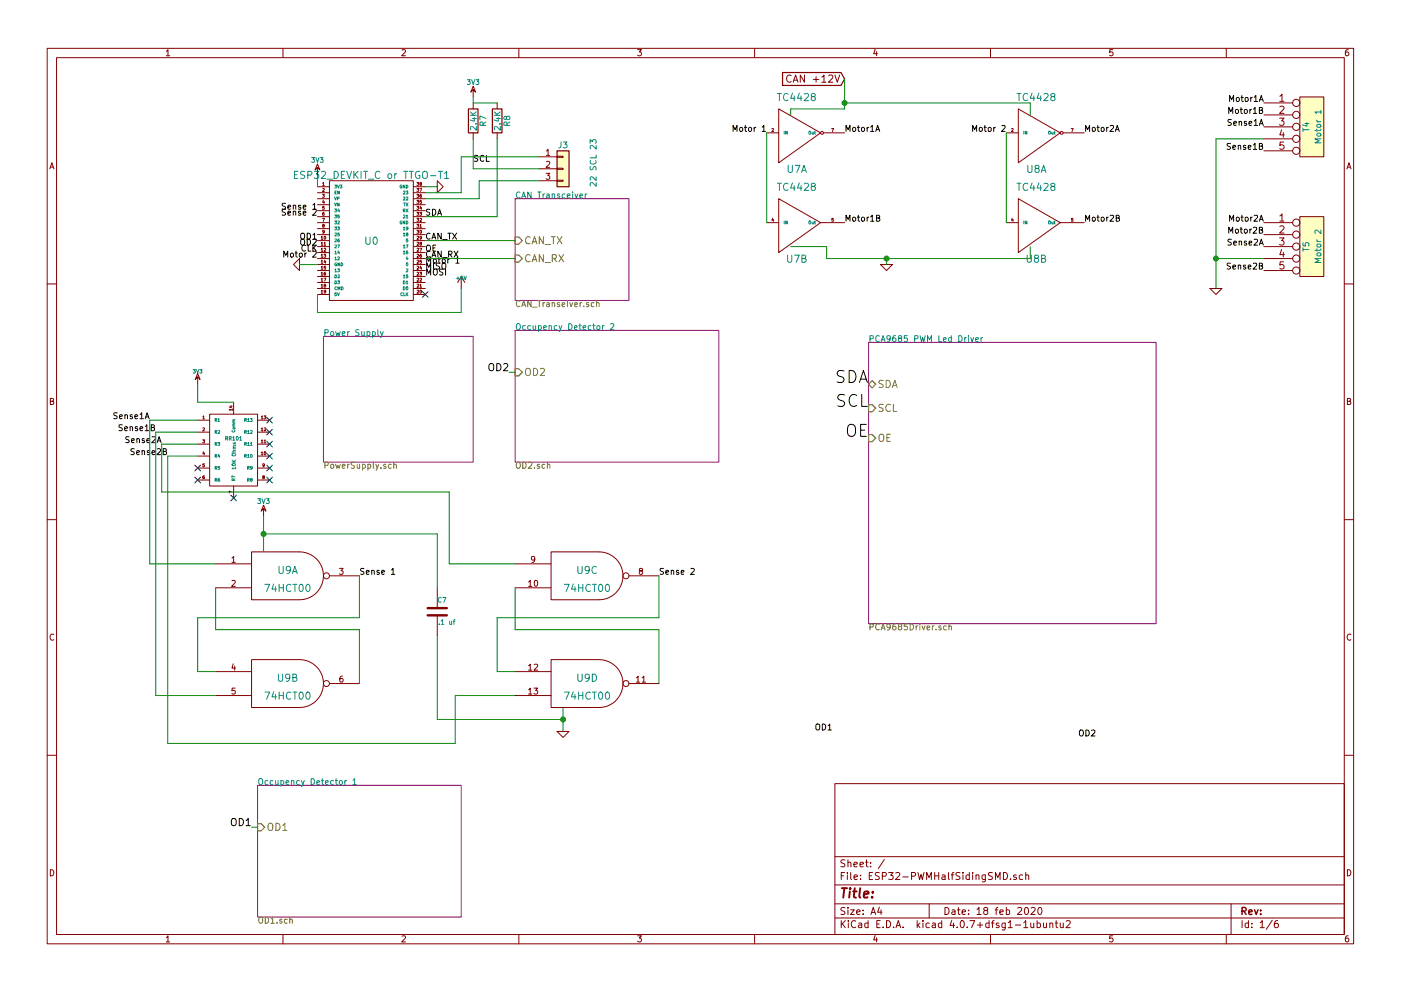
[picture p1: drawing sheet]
EESchema Schematic File Version 2
LIBS:power
LIBS:device
LIBS:transistors
LIBS:conn
LIBS:linear
LIBS:regul
LIBS:74xx
LIBS:cmos4000
LIBS:adc-dac
LIBS:memory
LIBS:xilinx
LIBS:microcontrollers
LIBS:dsp
LIBS:microchip
LIBS:analog_switches
LIBS:motorola
LIBS:texas
LIBS:intel
LIBS:audio
LIBS:interface
LIBS:digital-audio
LIBS:philips
LIBS:display
LIBS:cypress
LIBS:siliconi
LIBS:opto
LIBS:atmel
LIBS:contrib
LIBS:valves
LIBS:esp32_devboards
LIBS:smalljumper
LIBS:sn65hvd233-ht
LIBS:lm2574n-5
LIBS:MCP23xxx
LIBS:tbd62x83a
LIBS:tc442x
LIBS:mct6h
LIBS:bridge
LIBS:pca9685
LIBS:4814p-2
LIBS:ESP32-PWMHalfSidingSMD-cache
EELAYER 25 0
EELAYER END
$Descr A4 11693 8268
encoding utf-8
Sheet 1 6
Title ""
Date "18 feb 2020"
Rev ""
Comp ""
Comment1 ""
Comment2 ""
Comment3 ""
Comment4 ""
$EndDescr
$Comp
L ESP32_DEVKIT_C U0
U 1 1
P 3100 2000
F 0 "U0" H 3100 2000 60  0000 C CNN
F 1 "ESP32_DEVKIT_C or TTGO-T1" H 3100 2550 60  0000 C CNN
F 2 "ESP32-Boards:ESP32-Combo" H 3100 2000 60  0001 C CNN
F 3 "~" H 3100 2000 60  0000 C CNN
F 4 "2x 517-929974-01-19-RK, 1x 517-929850-01-18-10" H 3100 2000 60  0001 C CNN "Mouser Part Number"
	1    3100 2000
	1    0    0    -1  
$EndComp
$Comp
L GND-RESCUE-ESP32-PWMHalfSidingSMD #PWR01
U 1 1
P 2500 2200
F 0 "#PWR01" H 2500 2200 30  0001 C CNN
F 1 "GND" H 2500 2130 30  0001 C CNN
F 2 "" H 2500 2200 60  0000 C CNN
F 3 "" H 2500 2200 60  0000 C CNN
	1    2500 2200
	0    1    1    0   
$EndComp
$Comp
L +5V #PWR02
U 1 1
P 3850 2400
F 0 "#PWR02" H 3850 2490 20  0001 C CNN
F 1 "+5V" H 3850 2490 30  0000 C CNN
F 2 "" H 3850 2400 60  0000 C CNN
F 3 "" H 3850 2400 60  0000 C CNN
	1    3850 2400
	1    0    0    -1  
$EndComp
$Comp
L GND-RESCUE-ESP32-PWMHalfSidingSMD #PWR03
U 1 1
P 3650 1550
F 0 "#PWR03" H 3650 1550 30  0001 C CNN
F 1 "GND" H 3650 1480 30  0001 C CNN
F 2 "" H 3650 1550 60  0000 C CNN
F 3 "" H 3650 1550 60  0000 C CNN
	1    3650 1550
	0    -1   -1   0   
$EndComp
$Comp
L 3V3 #PWR04
U 1 1
P 2650 1450
F 0 "#PWR04" H 2650 1550 40  0001 C CNN
F 1 "3V3" H 2650 1575 40  0000 C CNN
F 2 "" H 2650 1450 60  0000 C CNN
F 3 "" H 2650 1450 60  0000 C CNN
	1    2650 1450
	1    0    0    -1  
$EndComp
NoConn ~ 3550 2450
Text Label 3550 2150 0    50   ~ 0
CAN_RX
Text Label 3550 2000 0    50   ~ 0
CAN_TX
Text Label 3950 1350 0    50   ~ 0
SCL
Text Label 3550 1800 0    50   ~ 0
SDA
Text Label 3550 2300 0    50   ~ 0
MOSI
Text Label 3550 2250 0    50   ~ 0
MISO
Text Label 2650 2100 2    50   ~ 0
CLK
$Sheet
S 4300 1650 950  850 
U 5C828AE5
F0 "CAN Transceiver" 50
F1 "CAN_Transeiver.sch" 50
F2 "CAN_TX" I L 4300 2000 60 
F3 "CAN_RX" I L 4300 2150 60 
$EndSheet
$Sheet
S 2700 2800 1250 1050
U 5C828B13
F0 "Power Supply" 50
F1 "PowerSupply.sch" 50
$EndSheet
Text Label 7250 3200 2    100  ~ 0
SDA
Text Label 7250 3400 2    100  ~ 0
SCL
Text Label 3550 2200 0    50   ~ 0
Motor 1
Text Label 2650 2150 2    50   ~ 0
Motor 2
Text Label 2650 1750 2    50   ~ 0
Sense 1
Text Label 2650 1800 2    50   ~ 0
Sense 2
$Comp
L TC4428 U7
U 1 1
P 6650 1100
F 0 "U7" H 6650 800 60  0000 C CNN
F 1 "TC4428" H 6650 1400 60  0000 C CNN
F 2 "Housings_SOIC:SOIC-8_3.9x4.9mm_Pitch1.27mm" H 6650 1100 60  0001 C CNN
F 3 "~" H 6650 1100 60  0000 C CNN
F 4 "579-TC4428VOA" H 6650 1100 60  0001 C CNN "Mouser Part Number"
	1    6650 1100
	1    0    0    -1  
$EndComp
$Comp
L TC4428 U7
U 2 1
P 6650 1850
F 0 "U7" H 6650 1550 60  0000 C CNN
F 1 "TC4428" H 6650 2150 60  0000 C CNN
F 2 "Housings_SOIC:SOIC-8_3.9x4.9mm_Pitch1.27mm" H 6650 1850 60  0001 C CNN
F 3 "~" H 6650 1850 60  0000 C CNN
F 4 "579-TC4428VOA" H 6650 1850 60  0001 C CNN "Mouser Part Number"
	2    6650 1850
	1    0    0    -1  
$EndComp
$Comp
L TC4428 U8
U 1 1
P 8650 1100
F 0 "U8" H 8650 800 60  0000 C CNN
F 1 "TC4428" H 8650 1400 60  0000 C CNN
F 2 "Housings_SOIC:SOIC-8_3.9x4.9mm_Pitch1.27mm" H 8650 1100 60  0001 C CNN
F 3 "~" H 8650 1100 60  0000 C CNN
F 4 "579-TC4428VOA" H 8650 1100 60  0001 C CNN "Mouser Part Number"
	1    8650 1100
	1    0    0    -1  
$EndComp
$Comp
L TC4428 U8
U 2 1
P 8650 1850
F 0 "U8" H 8650 1550 60  0000 C CNN
F 1 "TC4428" H 8650 2150 60  0000 C CNN
F 2 "Housings_SOIC:SOIC-8_3.9x4.9mm_Pitch1.27mm" H 8650 1850 60  0001 C CNN
F 3 "~" H 8650 1850 60  0000 C CNN
F 4 "579-TC4428VOA" H 8650 1850 60  0001 C CNN "Mouser Part Number"
	2    8650 1850
	1    0    0    -1  
$EndComp
Text Label 6400 1100 2    50   ~ 0
Motor 1
Text Label 8400 1100 2    50   ~ 0
Motor 2
$Comp
L GND-RESCUE-ESP32-PWMHalfSidingSMD #PWR05
U 1 1
P 7400 2200
F 0 "#PWR05" H 7400 2200 30  0001 C CNN
F 1 "GND" H 7400 2130 30  0001 C CNN
F 2 "" H 7400 2200 60  0000 C CNN
F 3 "" H 7400 2200 60  0000 C CNN
	1    7400 2200
	1    0    0    -1  
$EndComp
Text Label 7050 1100 0    50   ~ 0
Motor1A
Text Label 7050 1850 0    50   ~ 0
Motor1B
Text Label 9050 1100 0    50   ~ 0
Motor2A
Text Label 9050 1850 0    50   ~ 0
Motor2B
$Comp
L 74HCT00 U9
U 1 1
P 2400 4800
F 0 "U9" H 2400 4850 60  0000 C CNN
F 1 "74HCT00" H 2400 4700 60  0000 C CNN
F 2 "Housings_SOIC:SOIC-14_3.9x8.7mm_Pitch1.27mm" H 2400 4800 60  0001 C CNN
F 3 "~" H 2400 4800 60  0000 C CNN
F 4 "595-SN74AHC00D" H 2400 4800 60  0001 C CNN "Mouser Part Number"
	1    2400 4800
	1    0    0    -1  
$EndComp
$Comp
L 74HCT00 U9
U 2 1
P 2400 5700
F 0 "U9" H 2400 5750 60  0000 C CNN
F 1 "74HCT00" H 2400 5600 60  0000 C CNN
F 2 "Housings_SOIC:SOIC-14_3.9x8.7mm_Pitch1.27mm" H 2400 5700 60  0001 C CNN
F 3 "~" H 2400 5700 60  0000 C CNN
F 4 "595-SN74AHC00D" H 2400 5700 60  0001 C CNN "Mouser Part Number"
	2    2400 5700
	1    0    0    -1  
$EndComp
$Comp
L 3V3 #PWR06
U 1 1
P 1650 3200
F 0 "#PWR06" H 1650 3160 30  0001 C CNN
F 1 "3V3" H 1650 3310 30  0000 C CNN
F 2 "" H 1650 3200 60  0000 C CNN
F 3 "" H 1650 3200 60  0000 C CNN
	1    1650 3200
	1    0    0    -1  
$EndComp
$Comp
L 3V3 #PWR07
U 1 1
P 2200 4300
F 0 "#PWR07" H 2200 4400 40  0001 C CNN
F 1 "3V3" H 2200 4425 40  0000 C CNN
F 2 "" H 2200 4300 60  0000 C CNN
F 3 "" H 2200 4300 60  0000 C CNN
	1    2200 4300
	1    0    0    -1  
$EndComp
Text Label 1250 3500 2    50   ~ 0
Sense1A
Text Label 1300 3600 2    50   ~ 0
Sense1B
Text Label 3000 4800 0    50   ~ 0
Sense 1
$Comp
L 74HCT00 U9
U 3 1
P 4900 4800
F 0 "U9" H 4900 4850 60  0000 C CNN
F 1 "74HCT00" H 4900 4700 60  0000 C CNN
F 2 "Housings_SOIC:SOIC-14_3.9x8.7mm_Pitch1.27mm" H 4900 4800 60  0001 C CNN
F 3 "~" H 4900 4800 60  0000 C CNN
F 4 "595-SN74AHC00D" H 4900 4800 60  0001 C CNN "Mouser Part Number"
	3    4900 4800
	1    0    0    -1  
$EndComp
$Comp
L 74HCT00 U9
U 4 1
P 4900 5700
F 0 "U9" H 4900 5750 60  0000 C CNN
F 1 "74HCT00" H 4900 5600 60  0000 C CNN
F 2 "Housings_SOIC:SOIC-14_3.9x8.7mm_Pitch1.27mm" H 4900 5700 60  0001 C CNN
F 3 "~" H 4900 5700 60  0000 C CNN
F 4 "595-SN74AHC00D" H 4900 5700 60  0001 C CNN "Mouser Part Number"
	4    4900 5700
	1    0    0    -1  
$EndComp
Text Label 5500 4800 0    50   ~ 0
Sense 2
$Comp
L GND-RESCUE-ESP32-PWMHalfSidingSMD #PWR08
U 1 1
P 4700 6100
F 0 "#PWR08" H 4700 6100 30  0001 C CNN
F 1 "GND" H 4700 6030 30  0001 C CNN
F 2 "" H 4700 6100 60  0000 C CNN
F 3 "" H 4700 6100 60  0000 C CNN
	1    4700 6100
	1    0    0    -1  
$EndComp
Text Label 1350 3700 2    50   ~ 0
Sense2A
Text Label 1400 3800 2    50   ~ 0
Sense2B
$Comp
L C-RESCUE-ESP32-PWMHalfSidingSMD C7
U 1 1
P 3650 5100
F 0 "C7" H 3650 5200 40  0000 L CNN
F 1 ".1 uf" H 3656 5015 40  0000 L CNN
F 2 "Capacitors_SMD:C_0603" H 3688 4950 30  0001 C CNN
F 3 "~" H 3650 5100 60  0000 C CNN
F 4 "710-885012206095" H 3650 5100 60  0001 C CNN "Mouser Part Number"
	1    3650 5100
	1    0    0    -1  
$EndComp
Text Label 2650 2000 2    50   ~ 0
OD1
$Sheet
S 2150 6550 1700 1100
U 5CA26382
F0 "Occupency Detector 1" 50
F1 "OD1.sch" 50
F2 "OD1" I L 2150 6900 60 
$EndSheet
Text Label 6950 6100 2    50   ~ 0
OD1
$Comp
L CONN_5 T4
U 1 1
P 10950 1050
F 0 "T4" V 10900 1050 50  0000 C CNN
F 1 "Motor 1" V 11000 1050 50  0000 C CNN
F 2 "Connectors_Terminal_Blocks:TerminalBlock_Pheonix_MPT-2.54mm_5pol" H 10950 1050 60  0001 C CNN
F 3 "" H 10950 1050 60  0000 C CNN
F 4 "651-1725685" H 10950 1050 60  0001 C CNN "Mouser Part Number"
	1    10950 1050
	1    0    0    -1  
$EndComp
$Comp
L CONN_5 T5
U 1 1
P 10950 2050
F 0 "T5" V 10900 2050 50  0000 C CNN
F 1 "Motor 2" V 11000 2050 50  0000 C CNN
F 2 "Connectors_Terminal_Blocks:TerminalBlock_Pheonix_MPT-2.54mm_5pol" H 10950 2050 60  0001 C CNN
F 3 "" H 10950 2050 60  0000 C CNN
F 4 "651-1725685" H 10950 2050 60  0001 C CNN "Mouser Part Number"
	1    10950 2050
	1    0    0    -1  
$EndComp
Text Label 10550 850  2    50   ~ 0
Motor1A
Text Label 10550 950  2    50   ~ 0
Motor1B
Text Label 10550 1050 2    50   ~ 0
Sense1A
Text Label 10550 1250 2    50   ~ 0
Sense1B
Text Label 10550 1850 2    50   ~ 0
Motor2A
Text Label 10550 1950 2    50   ~ 0
Motor2B
Text Label 10550 2050 2    50   ~ 0
Sense2A
Text Label 10550 2250 2    50   ~ 0
Sense2B
$Comp
L GND-RESCUE-ESP32-PWMHalfSidingSMD #PWR09
U 1 1
P 10150 2400
F 0 "#PWR09" H 10150 2400 30  0001 C CNN
F 1 "GND" H 10150 2330 30  0001 C CNN
F 2 "" H 10150 2400 60  0000 C CNN
F 3 "" H 10150 2400 60  0000 C CNN
	1    10150 2400
	1    0    0    -1  
$EndComp
$Sheet
S 4300 2750 1700 1100
U 5CA368DE
F0 "Occupency Detector 2" 50
F1 "OD2.sch" 50
F2 "OD2" I L 4300 3100 60 
$EndSheet
Text Label 9150 6150 2    50   ~ 0
OD2
Text Label 2650 2050 2    50   ~ 0
OD2
$Sheet
S 7250 2850 2400 2350
U 5E35C594
F0 "PCA9685 PWM Led Driver" 50
F1 "PCA9685Driver.sch" 50
F2 "SCL" I L 7250 3400 60 
F3 "SDA" B L 7250 3200 60 
F4 "OE" I L 7250 3650 60 
$EndSheet
Text Label 7250 3650 2    100  ~ 0
OE
Text Label 3550 2100 0    50   ~ 0
OE
$Comp
L 4814P-2 RR101
U 1 1
P 1950 3750
F 0 "RR101" H 1950 3850 30  0000 C CNN
F 1 "10K Ohms" V 1950 3700 30  0000 C CNN
F 2 "48xxP:4814P" H 1950 3750 60  0001 C CNN
F 3 "~" H 1950 3750 60  0000 C CNN
F 4 "652-4814P-T2LF-10K" H 1950 3750 60  0001 C CNN "Mouser Part Number"
	1    1950 3750
	1    0    0    -1  
$EndComp
NoConn ~ 1650 3900
NoConn ~ 1650 4000
NoConn ~ 1950 4150
NoConn ~ 2250 4000
NoConn ~ 2250 3900
NoConn ~ 2250 3800
NoConn ~ 2250 3700
NoConn ~ 2250 3600
NoConn ~ 2250 3500
$Comp
L R R7
U 1 1
P 3950 1000
F 0 "R7" V 4030 1000 50  0000 C CNN
F 1 "2.4K" V 3950 1000 50  0000 C CNN
F 2 "Resistors_SMD:R_0603" V 3880 1000 50  0001 C CNN
F 3 "" H 3950 1000 50  0001 C CNN
F 4 "71-CRCW06032K40JNEAC " V 3950 1000 60  0001 C CNN "Mouser Part Number"
	1    3950 1000
	1    0    0    -1  
$EndComp
$Comp
L R R8
U 1 1
P 4150 1000
F 0 "R8" V 4230 1000 50  0000 C CNN
F 1 "2.4K" V 4150 1000 50  0000 C CNN
F 2 "Resistors_SMD:R_0603" V 4080 1000 50  0001 C CNN
F 3 "" H 4150 1000 50  0001 C CNN
F 4 "71-CRCW06032K40JNEAC " V 4150 1000 60  0001 C CNN "Mouser Part Number"
	1    4150 1000
	1    0    0    -1  
$EndComp
Text GLabel 7050 650  0    60   Input ~ 0
CAN +12V
Text Label 2100 6900 2    60   ~ 0
OD1
Text Label 4250 3100 2    60   ~ 0
OD2
$Comp
L 3V3 #PWR010
U 1 1
P 3950 800
F 0 "#PWR010" H 3950 900 40  0001 C CNN
F 1 "3V3" H 3950 925 40  0000 C CNN
F 2 "" H 3950 800 60  0000 C CNN
F 3 "" H 3950 800 60  0000 C CNN
	1    3950 800 
	1    0    0    -1  
$EndComp
$Comp
L Conn_01x03 J3
U 1 1
P 4700 1400
F 0 "J3" H 4700 1600 50  0000 C CNN
F 1 "22 SCL 23" V 4950 1450 50  0000 C CNN
F 2 "Pin_Headers:Pin_Header_Straight_1x03_Pitch2.54mm" H 4700 1400 50  0001 C CNN
F 3 "" H 4700 1400 50  0001 C CNN
	1    4700 1400
	1    0    0    -1  
$EndComp
Wire Wire Line
	3850 2400 3850 2600
Wire Wire Line
	3850 2600 2650 2600
Wire Wire Line
	2650 2600 2650 2450
Wire Wire Line
	2650 2200 2500 2200
Wire Wire Line
	3650 1550 3550 1550
Wire Wire Line
	2650 1450 2650 1550
Wire Wire Line
	4300 2000 3550 2000
Wire Wire Line
	4300 2150 3550 2150
Wire Wire Line
	6400 1100 6400 1850
Wire Wire Line
	8400 1100 8400 1850
Wire Wire Line
	7050 900  6600 900 
Wire Wire Line
	6600 900  6600 950 
Wire Wire Line
	7050 650  7050 900 
Wire Wire Line
	8600 2150 8600 2050
Wire Wire Line
	6900 2150 8600 2150
Wire Wire Line
	7400 2150 7400 2200
Wire Wire Line
	6900 2150 6900 2050
Wire Wire Line
	6900 2050 6600 2050
Connection ~ 7400 2150
Wire Wire Line
	1800 4900 1800 5250
Wire Wire Line
	1800 5250 3000 5250
Wire Wire Line
	3000 5250 3000 5700
Wire Wire Line
	3000 4800 3000 5150
Wire Wire Line
	3000 5150 1650 5150
Wire Wire Line
	1650 5150 1650 5600
Wire Wire Line
	1650 5600 1800 5600
Wire Wire Line
	2200 4300 2200 4600
Wire Wire Line
	1800 4700 1250 4700
Wire Wire Line
	1250 4700 1250 3500
Wire Wire Line
	1250 3500 1650 3500
Wire Wire Line
	1800 5800 1300 5800
Wire Wire Line
	1300 5800 1300 3600
Wire Wire Line
	1300 3600 1650 3600
Wire Wire Line
	4300 4900 4300 5250
Wire Wire Line
	4300 5250 5500 5250
Wire Wire Line
	5500 5250 5500 5700
Wire Wire Line
	5500 4800 5500 5150
Wire Wire Line
	5500 5150 4150 5150
Wire Wire Line
	4150 5150 4150 5600
Wire Wire Line
	4150 5600 4300 5600
Wire Wire Line
	4300 4700 3750 4700
Wire Wire Line
	4300 5800 3800 5800
Wire Wire Line
	4700 5900 4700 6100
Wire Wire Line
	1650 3700 1350 3700
Wire Wire Line
	1350 3700 1350 4100
Wire Wire Line
	1350 4100 3750 4100
Wire Wire Line
	3750 4100 3750 4700
Wire Wire Line
	1650 3800 1400 3800
Wire Wire Line
	1400 3800 1400 6200
Wire Wire Line
	1400 6200 3800 6200
Wire Wire Line
	3800 6200 3800 5800
Wire Wire Line
	3650 4900 3650 4450
Wire Wire Line
	3650 4450 2200 4450
Connection ~ 2200 4450
Wire Wire Line
	3650 5300 3650 6000
Wire Wire Line
	3650 6000 4700 6000
Connection ~ 4700 6000
Wire Wire Line
	10550 1150 10150 1150
Wire Wire Line
	10150 1150 10150 2400
Wire Wire Line
	10150 2150 10550 2150
Connection ~ 10150 2150
Wire Wire Line
	1950 3350 1650 3350
Wire Wire Line
	1650 3350 1650 3200
Wire Wire Line
	3950 1150 3950 1400
Wire Wire Line
	3550 1800 4150 1800
Wire Wire Line
	4150 1800 4150 1150
Wire Wire Line
	8600 850  8600 950 
Wire Wire Line
	7050 850  8600 850 
Connection ~ 7050 850 
Wire Wire Line
	4300 3100 4250 3100
Wire Wire Line
	2150 6900 2100 6900
Wire Wire Line
	4150 850  3950 850 
Wire Wire Line
	3950 850  3950 800 
Wire Wire Line
	3950 1400 4500 1400
Wire Wire Line
	4500 1300 3850 1300
Wire Wire Line
	3850 1300 3850 1600
Wire Wire Line
	3850 1600 3550 1600
Wire Wire Line
	4500 1500 4000 1500
Wire Wire Line
	4000 1500 4000 1650
Wire Wire Line
	4000 1650 3550 1650
$EndSCHEMATC
